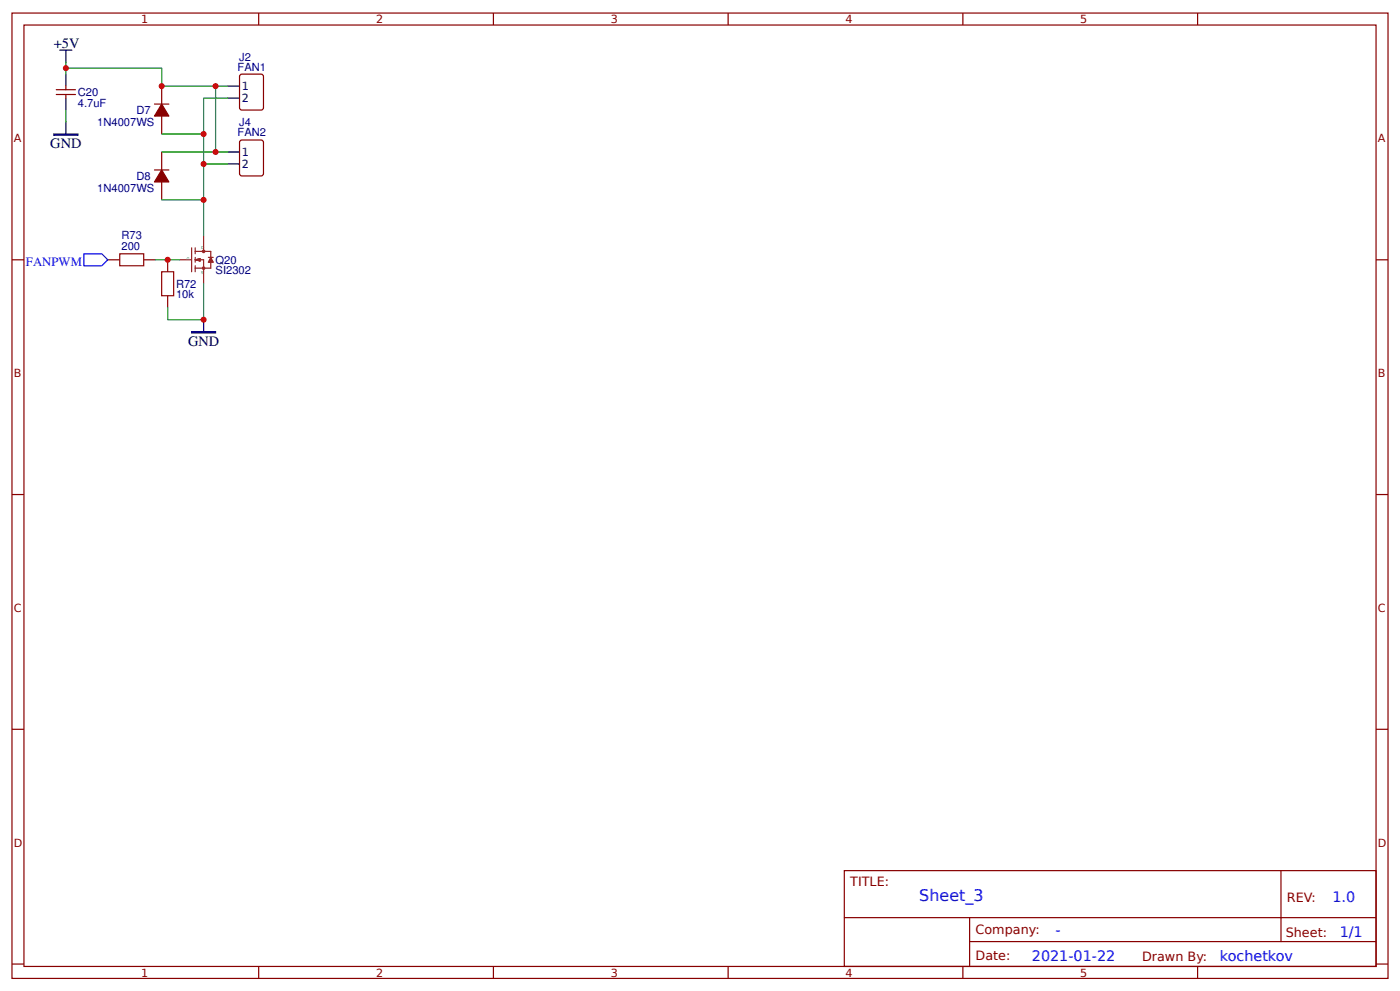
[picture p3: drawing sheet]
<svg xmlns="http://www.w3.org/2000/svg" width="309mm" height="219mm" viewBox="0 0 309 219" stroke-linecap="round" stroke-linejoin="round" font-family="sans-serif">
<g fill="none" stroke="#800" stroke-width=".26">
<path d="M2.6 2.9h304.1v213.2h-304.1zM5.3 5.5h298.7v208h-298.7zM12.4 19.8h4.3M14.6 19v.8M35.7 19v4M53.2 16.5l4.5-.1 .4 .2 .1 7.2-.3 .4-4.5 .1-.4-.2-.1-7.2zM57.1 2.9v2.6M109 2.9v2.6M160.9 2.9v2.6M212.7 2.9v2.6M264.6 2.9v2.6M12.4 20.9h4.3"/>
<path d="M14.6 20.9v.8M34.1 23h3.2M34.1 37.5h3.2M35.7 25.6v4M35.7 33.6v3.9M53.2 31l4.5-.1 .4 .3 .1 7.1-.3 .5-4.5 .1-.4-.3-.1-7.1zM2.6 57.4h2.7M23.8 57.4h2.7M31.7 57.4h2.7M35.7 40.2v4M37 57.4v2.6M304 57.4h2.7"/>
<path d="M37 65.3v2.7M2.6 109.2h2.7M304 109.2h2.7M2.6 161.1h2.7M304 161.1h2.7M186.5 192.3h117.5v21.2h-117.5zM283 192.3v15.7M2.6 213h2.7M57.1 213.5v2.6M109 213.5v2.6M160.9 213.5v2.6M186.6 202.7h117.3"/>
<path d="M212.7 213.5v2.6M214.2 208h89.7M214.2 202.7v10.6M264.6 213.5v2.6M304 213h2.7"/>
</g>
<path d="M26.5 56.1h5.2v2.6h-5.2zM35.7 60h2.7v5.3h-2.7z" fill="none" stroke="#a00000" stroke-width=".26"/>
<g fill="none" stroke="#8d2323" stroke-width=".26">
<path d="M39.7 57.4h2.6M42.3 54.7v5.3M43.1 57.4h1.9v5.3M43.1 55.5h3.5v1.9M43.1 54.7v1.4M43.1 56.9v1M43.1 58.7v1.3M43.1 57.4l1.1 .3M43.7 57.4l.5 .3M44.2 57.1l-1.1 .3M44.2 57.1v.6M44.2 57.1l-.8 .3 .8 .3"/>
<path d="M45 52.1v3.4M46 56.9h1.1M46.6 57.7v1.5h-3.5M46.6 56.9l.5 1h-1.1zM46.6 57.4l.2 .5M46.6 57.4l-.3 .5M46.6 57.4l.2 .3M46.6 57.4l-.3 .3"/>
<circle cx="45" cy="55.5" r=".26"/>
<circle cx="45" cy="59.2" r=".26"/>
</g>
<path d="M13.2 11.1h2.7M14.6 11.1v2.6M14.6 16.4v2.6M50.3 19h2.6M14.6 21.7v2.6M14.6 27v2.6M50.3 21.7h2.6M50.3 33.6h2.6M50.3 36.2h2.6M45 70.6v2.7" fill="none" stroke="#000" stroke-width=".26"/>
<path d="M11.9 29.6h5.3v.3h-5.3zM42.3 73.3h5.3v.2h-5.3z" fill="#000" stroke="#000" stroke-width=".26"/>
<path d="M14.6 15.1h21.1v3.9h14.6M14.6 13.7v2.7M47.6 19v14.6h2.7M14.6 24.3v2.7M35.7 29.6h9.3M35.7 33.6h11.9M45 36.2h5.3M50.3 21.7h-5.3v30.4M34.4 57.4h5.3M35.7 44.2h9.3M45 62.7v7.9h-8v-2.6" fill="none" stroke="#080" stroke-width=".26"/>
<path d="M18.5 56.1h4l1.3 1.3-1.3 1.3h-4z" fill="none" stroke="#00f" stroke-width=".26"/>
<g fill="#800" stroke="#800" stroke-width=".26">
<path d="M35.7 23l1.6 2.6h-3.2z"/>
<path d="M35.7 37.5l1.6 2.7h-3.2z"/>
</g>
<g fill="#c00">
<circle cx="14.6" cy="15.1" r=".66"/>
<circle cx="37" cy="57.4" r=".66"/>
<circle cx="45" cy="70.6" r=".66"/>
<circle cx="45" cy="36.2" r=".66"/>
<circle cx="47.6" cy="19" r=".66"/>
<circle cx="35.7" cy="19" r=".66"/>
<circle cx="45" cy="29.6" r=".66"/>
<circle cx="47.6" cy="33.6" r=".66"/>
<circle cx="45" cy="44.2" r=".66"/>
</g>
<text font-size="3.5" fill="#00f" x="203.1" y="199.1">Sheet_3</text>
<g font-size="3.2">
<text x="11.9" y="10.6">+5V</text>
<text x="11.1" y="32.8">GND</text>
<text x="41.5" y="76.4">GND</text>
</g>
<g font-size="3.2" fill="#00f">
<text x="294.4" y="199.3">1.0</text>
<text x="233.2" y="206.4">-</text>
<text x="296" y="207">1/1</text>
<text x="228" y="212.3">2021-01-22</text>
<text x="269.5" y="212.2">kochetkov</text>
</g>
<text font-size="2.8" fill="#00f" x="5.7" y="58.7">FANPWM</text>
<g font-size="2.8" fill="#800">
<text x="187.9" y="195.8">TITLE:</text>
<text x="284.3" y="199.3">REV:</text>
<text x="215.5" y="206.4">Company:</text>
<text x="284.1" y="206.9">Sheet:</text>
<text x="215.5" y="212.2">Date:</text>
<text x="252.3" y="212.2">Drawn By:</text>
</g>
<g font-size="2.5" fill="#800">
<text x="31.2" y="5.1">1</text>
<text x="83.1" y="5.1">2</text>
<text x="134.9" y="5.1">3</text>
<text x="186.8" y="5.1">4</text>
<text x="238.7" y="5.1">5</text>
<text x="3" y="31.5">A</text>
<text x="304.4" y="31.5">A</text>
<text x="3" y="83.3">B</text>
<text x="304.4" y="83.3">B</text>
<text x="3" y="135.2">C</text>
<text x="304.4" y="135.2">C</text>
<text x="3" y="187">D</text>
<text x="304.4" y="187">D</text>
<text x="31.2" y="215.7">1</text>
<text x="83.1" y="215.7">2</text>
<text x="134.9" y="215.7">3</text>
<text x="186.8" y="215.7">4</text>
<text x="238.7" y="215.7">5</text>
</g>
<g font-size="2.5" fill="#000080">
<text x="52.5" y="15.6">FAN1</text>
<text x="52.8" y="13.4">J2</text>
<text x="17.2" y="23.6">4.7uF</text>
<text x="17.2" y="21.2">C20</text>
<text x="21.5" y="27.8">1N4007WS</text>
<text x="30.2" y="25.2">D7</text>
<text x="52.8" y="27.9">J4</text>
<text x="52.5" y="30.1">FAN2</text>
<text x="30.2" y="39.7">D8</text>
<text x="21.5" y="42.3">1N4007WS</text>
<text x="26.8" y="52.8">R73</text>
<text x="26.8" y="55.3">200</text>
<text x="47.6" y="58.3">Q20</text>
<text x="38.9" y="65.9">10k</text>
<text x="38.9" y="63.5">R72</text>
<text x="47.6" y="60.5">SI2302</text>
</g>
<g font-size="2.5">
<text x="53.4" y="19.8">1</text>
<text x="53.4" y="22.5">2</text>
<text x="53.4" y="34.4">1</text>
<text x="53.4" y="37">2</text>
</g>
<g font-size=".8" fill="#238d23">
<text x="41.3" y="57.4">G</text>
<text x="44.4" y="55">D</text>
<text x="44.4" y="60.6">S</text>
</g>
</svg>
